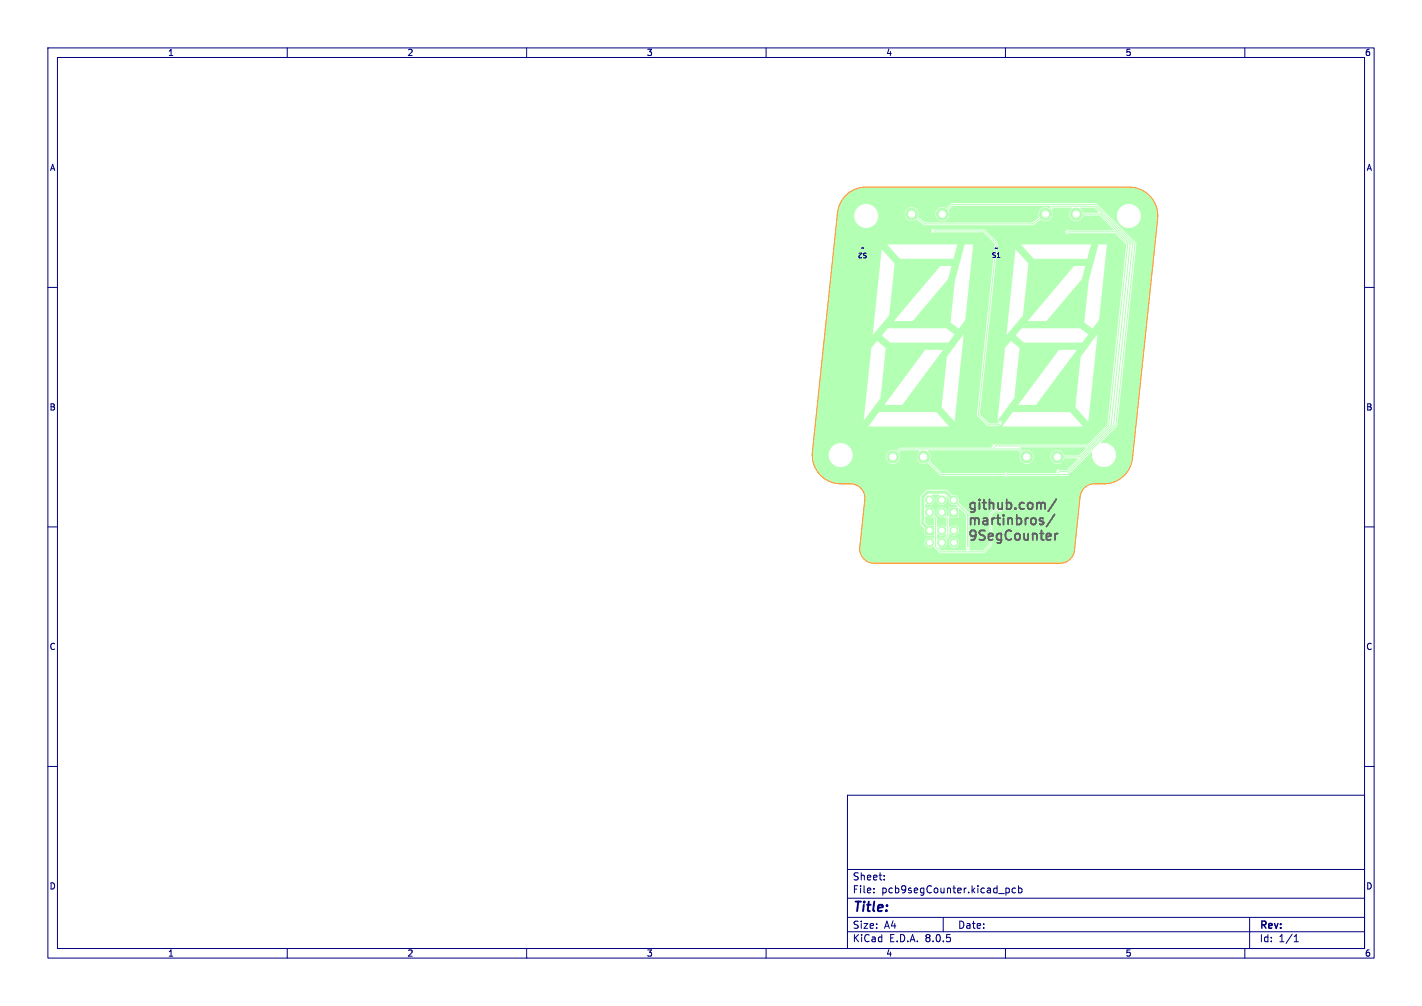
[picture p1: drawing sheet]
<svg xmlns="http://www.w3.org/2000/svg" width="297mm" height="210mm" viewBox="0 0 297 210" stroke-linecap="round" stroke-linejoin="round" font-family="sans-serif">
<path d="M190.4 44.7l2.7 2h22.6l2.7-2 1.6-1.6h8.7l7.9 7.8-4 37.9-9.6 9.6h-1.9M194.9 48.2h10.6l2.6 2.6-3.8 35.8 2.1 2.1h2.1l.4-.4M196.8 44.7l2.1-2h29.9l8.3 8.2-4 37.9-10.3 10.3h-26.2l-3.7-3.7M223 48.4h10l2.5 2.5-3.9 37.9-4.3 4.3h-19.7M224.8 44.7h5l6.2 6.2-3.9 37.9-6.6 6.6h-4.7M186.5 95.4l1.6-1.7h24.7l1.6 1.7M232 89.9h.1M194.1 106.9l1.3 1.3v6l1 1h9l1.6-1.5v-6.4M196.7 106.9l1.2 1.3v3.8l-1.2 1.3" fill="none" stroke="#b3ffb3" stroke-width=".21"/>
<g fill="#b3ffb3" stroke="#b3ffb3" stroke-width=".21">
<path d="M198.4 106.1h1.7v1.7h-1.7z"/>
<path d="M193.3 109.9h1.7v1.7h-1.7z"/>
<circle cx="199.2" cy="104.4" r=".85"/>
<circle cx="196.7" cy="106.9" r=".85"/>
<circle cx="196.7" cy="104.4" r=".85"/>
<circle cx="194.1" cy="106.9" r=".85"/>
<circle cx="194.1" cy="104.4" r=".85"/>
<circle cx="194.2" cy="113.3" r=".85"/>
<circle cx="196.7" cy="110.7" r=".85"/>
<circle cx="196.7" cy="113.3" r=".85"/>
<circle cx="199.2" cy="110.7" r=".85"/>
<circle cx="199.2" cy="113.3" r=".85"/>
<circle cx="220.8" cy="95.4" r="1.25"/>
<circle cx="214.4" cy="95.4" r="1.25"/>
<circle cx="196.8" cy="44.7" r="1.25"/>
<circle cx="190.4" cy="44.7" r="1.25"/>
<circle cx="192.9" cy="95.4" r="1.25"/>
<circle cx="186.5" cy="95.4" r="1.25"/>
<circle cx="224.8" cy="44.7" r="1.25"/>
<circle cx="218.4" cy="44.7" r="1.25"/>
<circle cx="208.9" cy="88.3" r=".25"/>
<circle cx="194.9" cy="48.2" r=".25"/>
<circle cx="221.1" cy="98.4" r=".25"/>
<circle cx="210.1" cy="99.1" r=".25"/>
<circle cx="223" cy="48.4" r=".25"/>
<circle cx="207.6" cy="93.1" r=".25"/>
</g>
<path d="M199.2 104.4l-1.6-1.7h-3.8l-1.1 1.1v5.5l1.5 1.4" fill="none" stroke="#b3ffb3" stroke-width=".61"/>
<path d="M199.2 104.4l2.9 2.9v7.1" fill="none" stroke="#b3ffb3" stroke-width=".3"/>
<g fill="#b3ffb3">
<path d="M176.8 40.8l.6-.5a5.8 5.8 0 0 1 3.5-1.1h54.9a5.9 5.9 0 0 1 5.9 5.7h-3.4v-.2a2.5 2.5 0 0 0-4-1.6 2.5 2.5 0 0 0 .4 4.3 2.5 2.5 0 0 0 3.6-2.5h3.4l-.6 6h-3.8l-8.5-8.5h-30l-1.1 1a1.47 1.47 0 0 0-2.1 .4 1.47 1.47 0 0 0 .5 2.1 1.47 1.47 0 0 0 2-.5 1.61 1.61 0 0 0 0-1.5l.9-.9h20.5v.2l-.3 .2a1.58 1.58 0 0 0-1.8 .2 1.58 1.58 0 0 0-.4 1.8l-1.4 1.1h-22.3l-1.5-1.1a1.48 1.48 0 0 0-1.1-2.1 1.48 1.48 0 0 0-1.7 1.6h-5.6v-.2a2.5 2.5 0 0 0-4-1.6 2.5 2.5 0 0 0 .5 4.3 2.5 2.5 0 0 0 3.5-2.5h5.6v.3a1.61 1.61 0 0 0 2.5 .6l1.6 1.2h22.6l1.6-1.2a1.56 1.56 0 0 0 2 0 1.56 1.56 0 0 0 .3-2l.6-.5h3.6l.1 .2a1.5 1.5 0 0 0 .1 2.5 1.5 1.5 0 0 0 2.3-1h3.4l2.9 3-9.2 .1a.49 .49 0 0 0-.7-.1 .49 .49 0 0 0 0 .7 .49 .49 0 0 0 .7 0h9.5l2.3 2.3h-22l2.7 3h11.2l.8-3h1.5l-1 4h-13.6l-2.7-3-1.9 18 3.5-4.1 1.1-10.9h13.6l-.2 .5h-3.9l-9.7 11.5h4l7.3-8.7 .8-2.8h1.5l-.8 3.2-.9 8.6 1.7 1.3 1.3-1.8 1.7-15.8h4l-1.9 18.7-6 .1-1.7-1.3h-12.2l-1.3 1.5 1.8 1.5h12.1l1.3-1.7h1.9l-2.2 2.9h-14.1l-1.7-1.5-1.3 1.4-1.6 15.2 3.5-4.7 1.1-10.4h14.1l-.2 .3h-5.6l-8.6 11.5h3.8l8.5-11.5h1.9l-1.1 1.5-1.1 10.5 2.7 3 1.9-18.3h4.1l-2 19-.4 .3h-4.7l-2.7-3h-12l-1.6 2.3h-.6a.46 .46 0 0 0-.4-.5 .46 .46 0 0 0-.5 .5l-1.8 .1-2-2 3.8-35.7-2.9-2.8h-10.2a.48 .48 0 0 0-.7 0 .48 .48 0 0 0 0 .7 .48 .48 0 0 0 .7-.1h10.1l2.4 2.5h-22.5l2.7 3h11.1l.8-3h1.6l-1.1 4h-13.5l-2.7-3-1.9 18 3.4-4.1 1.2-10.9h13.5l-.1 .5h-3.9l-9.7 11.5h3.9l7.4-8.7 .7-2.8h1.6l-.9 3.2-.9 8.6 1.8 1.3 1.3-1.8 1.7-15.8h4.5l-2 18.7-6.4 .1-1.8-1.3h-12.2l-1.2 1.5 1.8 1.5h12.1l1.3-1.7h1.8l-2.1 2.9h-14.1l-1.8-1.5-1.2 1.4-1.6 15.2 3.5-4.7 1.1-10.4h14.1l-.3 .3h-5.6l-8.5 11.5h3.7l8.6-11.5h1.8l-1 1.5-1.1 10.5 2.7 3 1.9-18.3h4.5l-1.7 17 2.2 2.3h2.2l.7-.4 .1-.3h.6l-.6 .7h-11l-2.7-3h-12l-2.2 3h49.5l-3.8 3.8h-19.1a.53 .53 0 0 0-.7-.1 .53 .53 0 0 0-.2 .7h-19l-.7 .7a1.58 1.58 0 0 0-2.3 .8h-7v-.3a2.5 2.5 0 0 0-4-1.6 2.5 2.5 0 0 0 .4 4.3 2.5 2.5 0 0 0 3.6-2.4h7a1.49 1.49 0 0 0 1.7 1.9 1.49 1.49 0 0 0 1-2.3l.5-.5h3.6l.1 .2a1.52 1.52 0 0 0-.3 2 1.52 1.52 0 0 0 2.1 .5l2.7 2.6h13.2l.4 .2 .5-.2h12.3l5-4.9h.2a2.52 2.52 0 0 0 2.3 3.1 2.52 2.52 0 0 0 2.7-2.8 2.52 2.52 0 0 0-3.1-2.2v-.2l3.4-3.4 3.9-38h3.8l-4.8 45.2a5.9 5.9 0 0 1-5.7 4.8h-2.2a3.1 3.1 0 0 0-2.9 2.8l-.3 2.7h-15.9a.5 .5 0 0 0-.3-.4 .5 .5 0 0 0-.6 .1l-.7 .1-1 1.1-.1 6.3-1.3 1.3h-2.7l-.1-.1 .1-.4-.1-7.1-2.3-2.4a1.14 1.14 0 0 0-1.3-1.6l-1.3-1.1h-3.9l-1.4 1.4v5.9l.8 .9 .1 1.3 1.8 .1 .1 .7-.3-.1a1.06 1.06 0 0 0-1.5 .2 1.06 1.06 0 0 0 .2 1.5 1.06 1.06 0 0 0 1.4-.1h.2l.1 .3 1.2 1.2 9.1-.1 1.7-1.6v-6.3l.7-.8h.6a.46 .46 0 0 0 .5 .2 .46 .46 0 0 0 .3-.5h15.9l-1 9a2.86 2.86 0 0 1-2.8 2h-38.8a2.87 2.87 0 0 1-2.9-3.1l1.1-10a3.1 3.1 0 0 0-3.2-3.4h-2a5.9 5.9 0 0 1-5.8-6.5l5.2-50a5.9 5.9 0 0 1 1.8-3.6z"/>
<path d="M225.7 43.4l2.8-.1 1 1.1h-3.2l-.7-.9z"/>
<path d="M193.8 94h18.8l.5 .5a1.47 1.47 0 0 0 .4 2 1.47 1.47 0 0 0 2-.3 1.47 1.47 0 0 0-.3-2 1.99 1.99 0 0 0-1.7-.1l-.5-.5 .1-.2 13.8 .1-1.5 1.6h-3a1.47 1.47 0 0 0-1.8-1.2 1.47 1.47 0 0 0-1.1 1.7 1.47 1.47 0 0 0 1.7 1.2 1.59 1.59 0 0 0 1.1-1.1h2.7l.2 .1-2.3 2.3h-1.4a.55 .55 0 0 0-.7 0 .55 .55 0 0 0-.2 .7h-10l-.5-.2-.4 .2h-13l-2.5-2.5a1.86 1.86 0 0 0-.5-2.2z"/>
<path d="M193.3 107.8l.1-.1a1.43 1.43 0 0 0 1.3 .2l.4 .5v1.2l-1.2 .1-.6-.6z"/>
<path d="M194.7 103.3h1.4l.1 .1a1.1 1.1 0 0 0-.4 1.5 1.1 1.1 0 0 0 1.5 .4 1.1 1.1 0 0 0 .3-1.6l.1-.1 .4 .4a1.18 1.18 0 0 0 1.6 1.4l.3 .3v.2h-1.8l-.1 1.9h-.2l-.2-.3a1.08 1.08 0 0 0-.5-1.5 1.08 1.08 0 0 0-1.5 .5 1.08 1.08 0 0 0 .8 1.5l.7-.1 .4 .4 .1 1.6-.2 .1a1.27 1.27 0 0 0-1.7 .1l-.1-1.9-.6-.7a1.15 1.15 0 0 0-.3-1.4 1.15 1.15 0 0 0-1.5 0v-.9a1.11 1.11 0 0 0 1.7-.2 1.11 1.11 0 0 0-.4-1.6z"/>
<path d="M195.7 111.4h.1a1.08 1.08 0 0 0 1.7 .1h.1l.1 .4-.5 .4a1.37 1.37 0 0 0-1.4 .3z"/>
<path d="M198.3 108l1.9-.1 .1-1.8 1.5 1.3v5.9h-1.5a1.06 1.06 0 0 0-1.5-1 1.06 1.06 0 0 0-.2 1.8 1.06 1.06 0 0 0 1.7-.6v-.2h1.5l-.1 1.6h-5.1l-.6-.5v-.2a1.17 1.17 0 0 0 1.4-.1 1.17 1.17 0 0 0 .3-1.4l.5-.6 .1-.7a1.1 1.1 0 0 0 1.6 .1 1.1 1.1 0 0 0 0-1.6 1.1 1.1 0 0 0-1.6 .2z"/>
</g>
<g fill="#fff" stroke="#fff" stroke-width=".21">
<circle cx="208.9" cy="88.3" r=".15"/>
<circle cx="194.9" cy="48.2" r=".15"/>
<circle cx="221.1" cy="98.4" r=".15"/>
<circle cx="210.1" cy="99.1" r=".15"/>
<circle cx="223" cy="48.4" r=".15"/>
<circle cx="207.6" cy="93.1" r=".15"/>
<circle cx="199.2" cy="106.9" r=".5"/>
<circle cx="199.2" cy="104.4" r=".5"/>
<circle cx="196.7" cy="106.9" r=".5"/>
<circle cx="196.7" cy="104.4" r=".5"/>
<circle cx="194.1" cy="106.9" r=".5"/>
<circle cx="194.1" cy="104.4" r=".5"/>
<circle cx="180.9" cy="45.1" r="1.1"/>
<circle cx="194.2" cy="110.7" r=".5"/>
<circle cx="194.2" cy="113.3" r=".5"/>
<circle cx="196.7" cy="110.7" r=".5"/>
<circle cx="196.7" cy="113.3" r=".5"/>
<circle cx="199.2" cy="110.7" r=".5"/>
<circle cx="199.2" cy="113.3" r=".5"/>
<circle cx="220.8" cy="95.4" r=".65"/>
<circle cx="214.4" cy="95.4" r=".65"/>
<circle cx="196.8" cy="44.7" r=".65"/>
<circle cx="190.4" cy="44.7" r=".65"/>
<circle cx="230.6" cy="95" r="1.1"/>
<circle cx="192.9" cy="95.4" r=".65"/>
<circle cx="186.5" cy="95.4" r=".65"/>
<circle cx="235.8" cy="45.1" r="1.1"/>
<circle cx="175.6" cy="95" r="1.1"/>
<circle cx="224.8" cy="44.7" r=".65"/>
<circle cx="218.4" cy="44.7" r=".65"/>
</g>
<path d="M220.3 107.4l-1.7 2.6M220.4 111.4v1.3M220.7 104.2l-1.8 2.5M220.9 111.4l-.3 .1-.2 .3" fill="none" stroke="#626262" stroke-width=".4"/>
<g fill="none" stroke="#000080" stroke-width=".21">
<path d="M10 10h277v190h-277zM12 12h273v186h-273zM60 10v2M110 10v2M160 10v2M210 10v2M260 10v2M10 60h2M285 60h2M10 110h2M285 110h2M10 160h2"/>
<path d="M285 160h2M177 166h108v32h-108zM60 198v2M110 198v2M160 198v2M177 194.5h108M177 191.5h108M177 187.5h108M177 181.5h108M182.5 186.3v.1M182.5 185.5v.1M184.7 183.6v.1"/>
<path d="M184.7 182.8v.1M197 191.5v3M210 198v2M210.1 185.4v1.5M210.1 185.5l.4-.1 .3 .3-.1 .6h-.6M212.1 185.5l-.4-.1-.3 .3 .1 .6h.6M212.7 185.5l.5-.1 .3 .3-.2 .6h-.6M212.7 184.9v1.5M260 198v2M261 191.5v6.5M270.3 196.6h.9M270.3 195.5l.4-.4v1.5"/>
</g>
<path d="M176.7 40.7a6 6 0 0 1 4.2-1.6h54.9a6 6 0 0 1 6 6.6l-5.3 49.9a6 6 0 0 1-5.9 5.4h-2a3 3 0 0 0-3 2.7l-1.2 11.2a3 3 0 0 1-3 2.7h-38.8a3 3 0 0 1-3-3.3l1-10a3 3 0 0 0-3-3.3h-2a6 6 0 0 1-5.9-6.6l5.2-50a6 6 0 0 1 1.8-3.7z" fill="none" stroke="#ff8000" stroke-width=".21"/>
<g font-size="2.8" fill="#626262">
<text x="202" y="107">github.com/</text>
<text x="202" y="110.2">martinbros/</text>
<text x="202" y="113.4">9SegCounter</text>
</g>
<text font-size="2.8" fill="#000080" x="178" y="190.9">Title:</text>
<g font-size="2.1" fill="#000080">
<text x="178" y="184">Sheet:</text>
<text x="178" y="186.7">File:</text>
<text x="184.1" y="186.7">pcb9segCounter.kicad_pcb</text>
<text x="178" y="196.9">KiCad</text>
<text x="178" y="194.1">Size:</text>
<text x="184.7" y="194.1">A4</text>
<text x="185.7" y="196.9">E.D.A.</text>
<text x="193.3" y="196.9">8.0.5</text>
<text x="200" y="194.1">Date:</text>
<text x="263" y="194.3">Rev:</text>
<text x="263" y="196.9">Id:</text>
<text x="267.1" y="196.9">1/1</text>
</g>
<g font-size="1.8" fill="#000080">
<text x="35" y="11.9">1</text>
<text x="85" y="11.9">2</text>
<text x="135" y="11.9">3</text>
<text x="185" y="11.9">4</text>
<text x="235" y="11.9">5</text>
<text x="285" y="11.9">6</text>
<text x="10.3" y="35.9">A</text>
<text x="285.4" y="35.9">A</text>
<text x="10.3" y="85.9">B</text>
<text x="285.3" y="85.9">B</text>
<text x="10.3" y="135.9">C</text>
<text x="285.3" y="135.9">C</text>
<text x="10.3" y="185.9">D</text>
<text x="285.3" y="185.9">D</text>
<text x="35" y="199.9">1</text>
<text x="85" y="199.9">2</text>
<text x="135" y="199.9">3</text>
<text x="185" y="199.9">4</text>
<text x="235" y="199.9">5</text>
<text x="285" y="199.9">6</text>
</g>
<g font-size="1.4" fill="#000080">
<text x="180.6" y="51.1" transform="rotate(-180 180.6 51.1)">~</text>
<text x="181.2" y="52.6" transform="rotate(-180 181.2 52.6)">S2</text>
<text x="207.6" y="52.5">~</text>
<text x="207" y="54">S1</text>
</g>
</svg>
